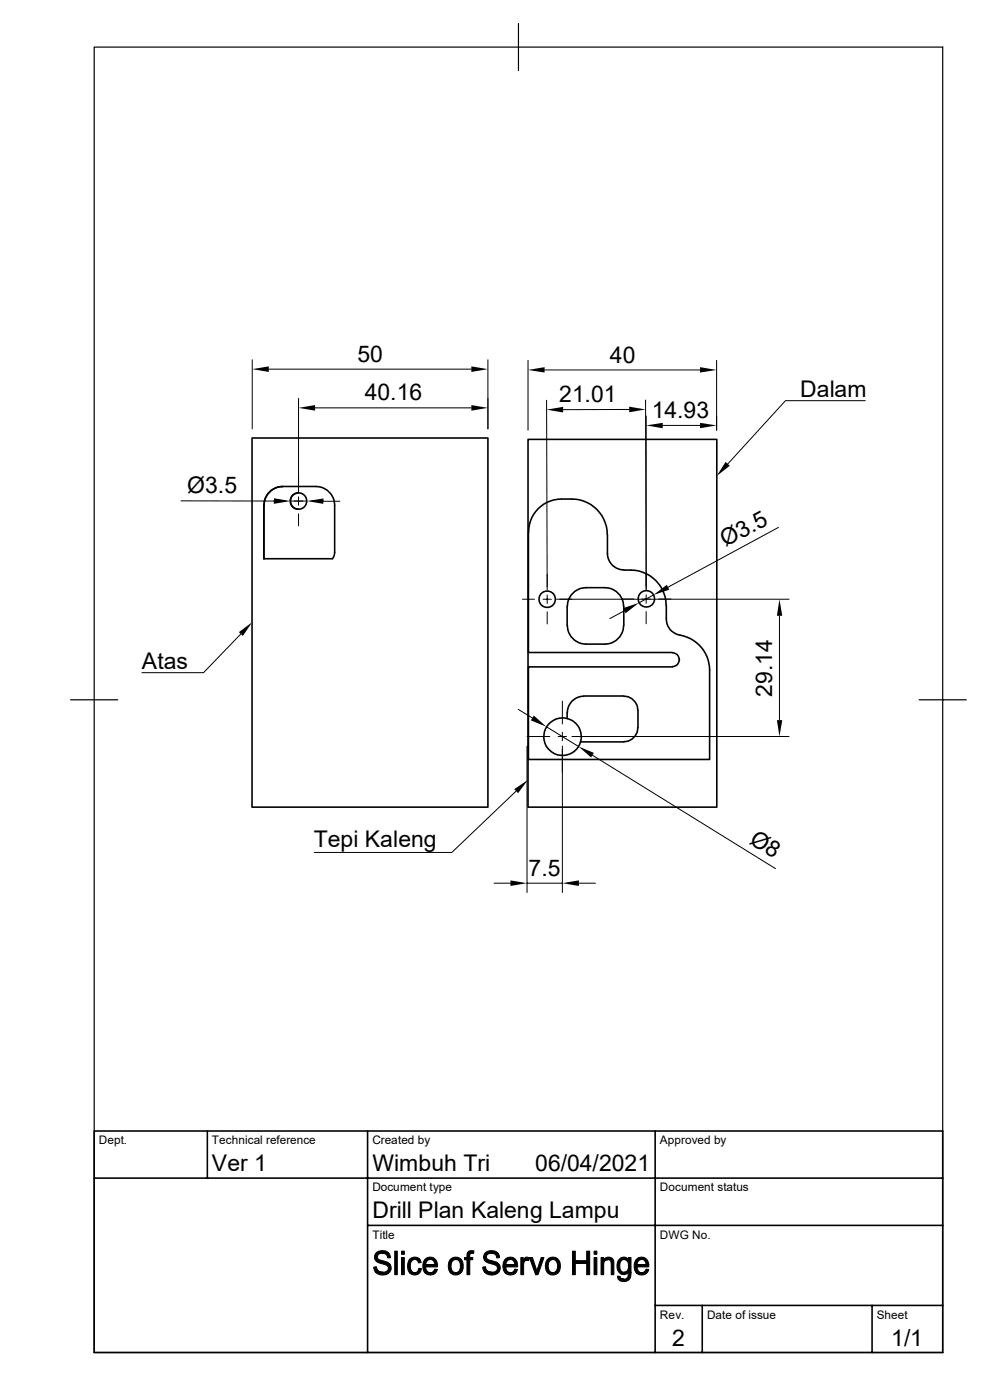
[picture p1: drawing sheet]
<svg xmlns="http://www.w3.org/2000/svg" width="210mm" height="297mm" viewBox="0 0 210 297" stroke-linecap="round" stroke-linejoin="round" font-family="sans-serif">
<g fill="none" stroke="#000" stroke-width=".34">
<path d="M53.5 92.9h50v78.3h-50zM112 93.2h40.1v78h-40.1zM56 107.2v11.3h14.5l.4-.6 .1-.7v-10a4 4 0 0 0-4-4h-7a4 4 0 0 0-4 4v11.3M63.3 104.6a1.74 1.74 0 0 0-1.7 1.7 1.74 1.74 0 0 0 1.7 1.7M112.1 112.9v25.5h30.5M112.1 112.9a6.9 6.9 0 0 1 7-7 9.1 9.1 0 0 1 6.2 1.1 7.5 7.5 0 0 1 3.5 6.4M128.9 113.4v4a3.5 3.5 0 0 0 3.4 3.5M132.3 128.7a4 4 0 0 0-4-4h-4a4.1 4.1 0 0 0-4 4l.1 4a4 4 0 0 0 3.9 4h4a4 4 0 0 0 4-4M132.3 120.9a7.7 7.7 0 0 1 9 7.5M132.3 128.7v4M141.4 128.4v2.9a3.6 3.6 0 0 0 3.6 3.6 7.6 7.6 0 0 1 5.5 7.3v18.9h-38.4v-19.6h30.5M142.6 138.5a1.45 1.45 0 0 1 1.5 1.5"/>
<path d="M144.1 140a1.45 1.45 0 0 1-1.5 1.4M144.1 140h.1M123.2 157.4h9.1M123.8 147.7h8.5M123.8 147.7a3.5 3.5 0 0 0-3.4 3.5l-.1 1.2M132.3 147.7a3 3 0 0 1 3 3M135.3 154.4a3 3 0 0 1-3 3M135.3 150.7v3.7M20 239.9h180v47h-180zM44 239.9v10M78 239.9v47M139 239.9v47"/>
<path d="M20 249.9h180M78 260h122M139 276.9h61M149 276.9v10M185 276.9v10"/>
<circle cx="63.3" cy="106.3" r="1.74"/>
<circle cx="116.1" cy="127.1" r="1.74"/>
<circle cx="137.1" cy="127" r="1.74"/>
<circle cx="119.3" cy="156.3" r="4"/>
</g>
<g fill="#000" stroke="#000" stroke-width=".21">
<path d="M79.3 268.8l.5-.1a1.3 1.3 0 0 0 1.4 1.2h-1.5z" fill-rule="evenodd"/>
<path d="M79.9 265.7a2.16 2.16 0 0 1 2.6 .2h-1.4a.8 .8 0 0 0-1 .7 .8 .8 0 0 0 .9 .8 1.95 1.95 0 0 1 2 1.5 1.9 1.9 0 0 1-1.4 1.6 1.9 1.9 0 0 1-1.9-.6h1.5a.86 .86 0 0 0 1-.4 .86 .86 0 0 0-.1-1l-.7-.3a1.93 1.93 0 0 1-1.9-1.5l.1-.7z" fill-rule="evenodd"/>
<path d="M81.1 265.9h1.4l.3 .9-.5 .1-.2-.6-.3-.2z" fill-rule="evenodd"/>
<path d="M83.7 265.4h.6v5h-.6z" fill-rule="evenodd"/>
<path d="M85.2 266.8h.6v3.6h-.6z" fill-rule="evenodd"/>
<path d="M85.2 265.4h.6v.7h-.6z" fill-rule="evenodd"/>
<path d="M86.9 267.1a1.53 1.53 0 0 1 2.2 .1h-1.1a1.51 1.51 0 0 0-.8 2.3l.4 .4 .4 .1h-1.1a2.55 2.55 0 0 1 0-2.9z" fill-rule="evenodd"/>
<path d="M86.9 270h1.1a.94 .94 0 0 0 .9-.9l.5 .1a1.46 1.46 0 0 1-1 1.2 1.46 1.46 0 0 1-1.5-.4z" fill-rule="evenodd"/>
<path d="M88 267.2h1.1l.3 .6-.6 .1-.1-.1a.66 .66 0 0 0-.7-.6z" fill-rule="evenodd"/>
<path d="M90.1 267.2h1.2l-.6 .2-.4 .9h2.5v.5h-2.5l.3 .9 .7 .3h-1.2a2.51 2.51 0 0 1 0-2.8z" fill-rule="evenodd"/>
<path d="M90.1 267.2a1.53 1.53 0 0 1 1.7-.4 1.53 1.53 0 0 1 1 1.5h-2.5h1.9v-.2l-.2-.5-.4-.3z" fill-rule="evenodd"/>
<path d="M90.1 270h1.5l.3-.3 .3-.5 .6 .1a1.58 1.58 0 0 1-2.7 .7z" fill-rule="evenodd"/>
<path d="M95.5 267.2h1.2a1.52 1.52 0 0 0-.6 2.5l.6 .3h-1.2a2.41 2.41 0 0 1 0-2.8z" fill-rule="evenodd"/>
<path d="M95.5 267.2a1.65 1.65 0 0 1 2-.3 1.65 1.65 0 0 1 .8 2 1.57 1.57 0 0 1-1 1.5 1.57 1.57 0 0 1-1.8-.4h1.2a1.57 1.57 0 0 0 .4-2.7z" fill-rule="evenodd"/>
<path d="M99.1 265.9h1a.42 .42 0 0 0-.4 .5v.4h.6v.5h-.6v3.1h-.6v-3.1h-.5v-.5h.5z" fill-rule="evenodd"/>
<path d="M99.4 265.5l.6-.2 .5 .1v.5h-1.4z" fill-rule="evenodd"/>
<path d="M102.4 268.8l.6-.1a1.3 1.3 0 0 0 1.4 1.2h-1.6l-.3-.4z" fill-rule="evenodd"/>
<path d="M103 265.7a2.18 2.18 0 0 1 2.7 .2h-1.4a.76 .76 0 0 0-1 .3 .76 .76 0 0 0 .2 1l.6 .2a1.88 1.88 0 0 1 2 1.7 1.97 1.97 0 0 1-3.3 .8h1.6a.85 .85 0 0 0 1-.5 .85 .85 0 0 0-.5-1.1l-.3-.1a2.12 2.12 0 0 1-2-1.4l.1-.7z" fill-rule="evenodd"/>
<path d="M104.3 265.9h1.4l.3 .9-.6 .1a.96 .96 0 0 0-1.1-1z" fill-rule="evenodd"/>
<path d="M107 267.3l.1-.1h1.2a1.01 1.01 0 0 0-1 1.1h2.5v.5h-2.5l.2 .7 .4 .4 .4 .1h-1.2a2.39 2.39 0 0 1-.1-2.7z" fill-rule="evenodd"/>
<path d="M107.1 267.2a1.5 1.5 0 0 1 1.7-.4 1.5 1.5 0 0 1 1 1.5h-2.5h1.9l-.1-.5-.4-.5z" fill-rule="evenodd"/>
<path d="M107.1 270h1.5l.3-.3 .3-.5 .6 .1a1.54 1.54 0 0 1-2.7 .7z" fill-rule="evenodd"/>
<path d="M110.5 266.8h.5v.5h.7a.98 .98 0 0 0-.6 1.2v1.9h-.6z" fill-rule="evenodd"/>
<path d="M111.4 266.8l.2-.1 .6 .1-.1 .7-1.1-.2z" fill-rule="evenodd"/>
<path d="M112.3 266.8h.6l1 2.9-.3 .7z" fill-rule="evenodd"/>
<path d="M114.8 266.8h.6l-1.3 3.6h-.5z" fill-rule="evenodd"/>
<path d="M116 267.3l1.3-.1a1.5 1.5 0 0 0-.8 2.3l.3 .3 .5 .2h-1.1a2.49 2.49 0 0 1-.2-2.7z" fill-rule="evenodd"/>
<path d="M116.1 267.2a1.65 1.65 0 0 1 2.1-.3 1.65 1.65 0 0 1 .7 2 1.57 1.57 0 0 1-1 1.5 1.57 1.57 0 0 1-1.7-.4h1.1a1.54 1.54 0 0 0 .4-2.7z" fill-rule="evenodd"/>
<path d="M121.5 265.4h.5v2.1l2.5 .6h-2.5v2.3h-.5z" fill-rule="evenodd"/>
<path d="M122 267.5h2.5v-2.1h.6v5h-.6v-2.3z" fill-rule="evenodd"/>
<path d="M126 266.8h.6v3.6h-.6z" fill-rule="evenodd"/>
<path d="M126 265.4h.6v.7h-.6z" fill-rule="evenodd"/>
<path d="M127.5 266.8h.5v.5h.6l-.5 .6v2.5h-.6z" fill-rule="evenodd"/>
<path d="M128.1 267.2l.8 .1h-.9z" fill-rule="evenodd"/>
<path d="M128.1 267.1a1.2 1.2 0 0 1 1.5-.3 1.2 1.2 0 0 1 .6 1.4v2.2h-.5l-.1-2.5a.59 .59 0 0 0-.7-.6l-.8-.1z" fill-rule="evenodd"/>
<path d="M131 270.7l.6 .1a.61 .61 0 0 0 .7 .6h-1.1z" fill-rule="evenodd"/>
<path d="M131.6 267a1.2 1.2 0 0 1 1.7 .2h-.9a1.5 1.5 0 0 0-.7 2.3l.5 .4h1.7h-.6a1.4 1.4 0 0 1-1.8 .3 1.4 1.4 0 0 1-.6-1.6l.2-1.1z" fill-rule="evenodd"/>
<path d="M132.4 267.2h.9z" fill-rule="evenodd"/>
<path d="M131.2 271.4h1.1a1.03 1.03 0 0 0 1-1.5h.6a1.56 1.56 0 0 1-.8 1.8 1.56 1.56 0 0 1-1.9-.3z" fill-rule="evenodd"/>
<path d="M132.5 267.2h.9v-.4h.5v3.1h-1.5a1.5 1.5 0 0 0 .6-2.4z" fill-rule="evenodd"/>
<path d="M135 267.2h1.1l-.7 .4-.2 .7h2.4v.5h-2.5l.3 .9 .7 .3h-1.1a2.51 2.51 0 0 1 0-2.8z" fill-rule="evenodd"/>
<path d="M135 267.2a1.53 1.53 0 0 1 1.7-.4 1.53 1.53 0 0 1 .9 1.5h-2.4h1.8v-.2l-.1-.5-.5-.3z" fill-rule="evenodd"/>
<path d="M135 270h1.4l.4-.3 .2-.5 .6 .1a1.58 1.58 0 0 1-2.6 .7z" fill-rule="evenodd"/>
</g>
<g fill="none" stroke="#000" stroke-width=".21">
<path d="M53.5 76.3v14.7M57 78.3h43M103.5 76.3v14.7M112 76.5v14.8M115.5 78.5h33M152 76.5v14.8M63.3 84.5v19.8M66.8 86.5h33.2M116 84.9l.1 40.2M133.5 86.9h-14M136.9 84.9l.2 40.2v-36.8M140.6 90.3h7.9"/>
<path d="M183.6 85h-17l-12.2 13.4M38.4 106.3h22.3M61.6 106.3h3.5M63.3 105.4v1.8M63.3 109v2.5M66 106.3h2.6M68.6 106.3h3.5M165.1 111.9l-23.4 12.7M51.1 134.5l-7.9 8.2h-13.1M110.8 127.1h2.6M115.2 127.1h1.8M116.1 121.9v2.6"/>
<path d="M116.1 126.2v1.8M116.1 129.8v2.6M118.1 127.1h49.3M131.8 127.1h2.6M132.5 129.6l-3.1 1.6M136.2 127.1h1.8M137.1 126.2v1.8M137.1 129.8v2.5M138.6 126.2l-3 1.7M139.7 127.1h2.6M165.4 130.6v22.2M109.9 150.5l3 1.8"/>
<path d="M111.8 156.3h4.8M111.8 158.3v31.1M115.9 154.2l6.8 4.2M118.4 156.3h1.8M119.3 148.8v4.8M119.3 155.4v1.7M119.3 158.3v31.1M121.3 156.3h46.1M109.5 167.9l-13.7 12.9h-29.1M125.7 160.2l38.8 24.1M104.8 187.4h3.5M111.8 187.4h7.5"/>
<path d="M122.8 187.4h3.5"/>
</g>
<g fill="#000">
<path d="M53.5 78.3l3.5-.6v1.2zM100 77.7l3.5 .6-3.5 .6zM112 78.5l3.5-.6v1.1zM148.5 77.9l3.5 .6-3.5 .5zM63.3 86.5l3.5-.6v1.2zM100 85.9l3.5 .6-3.5 .6zM116 86.9l3.5-.6v1.2zM133.5 86.3l3.4 .6-3.4 .6zM137.1 90.3l3.5-.6v1.1zM148.5 89.7l3.5 .6-3.5 .5zM153.9 98l.9 .8-2.8 2.2zM58.1 105.7l3.5 .6-3.5 .6z"/>
<path d="M65.1 106.3l3.5-.6v1.2zM50.7 134.1l2.8-2.1-2 2.9zM132.2 129l3.4-1.1-2.9 2.2zM138.6 126.2l2.8-2.1 .6 1zM165.4 127.1l.5 3.5h-1.1zM113.2 151.8l2.7 2.4-3.3-1.4zM122.7 158.4l3.3 1.3-.6 1zM164.8 152.8h1.1l-.5 3.5zM109.1 167.4l2.9-2-2.1 2.9zM108.3 186.8l3.5 .6-3.5 .6zM119.3 187.4l3.5-.6v1.2z"/>
</g>
<path d="M20 10h180v276.9h-180zM110 5v10M15 148.5h10M195 148.5h10" fill="none" stroke="#000" stroke-width=".25"/>
<g font-size="4.9">
<text x="75.8" y="76.7">50</text>
<text x="129.4" y="76.9">40</text>
<text x="77.4" y="85">40.16</text>
<text x="118.6" y="85.3">21.01</text>
<text x="138.3" y="88.7">14.93</text>
<text x="169.8" y="84.3">Dalam</text>
<text x="39.7" y="104.6">Ø3.5</text>
<text x="153.9" y="116.1" transform="rotate(-28 153.9 116.1)">Ø3.5</text>
<text x="30.1" y="142">Atas</text>
<text x="163.8" y="147.8" transform="rotate(-90 163.8 147.8)">29.14</text>
<text x="66.5" y="179.8">Tepi Kaleng</text>
<text x="158.7" y="178.8" transform="rotate(32 158.7 178.8)">Ø8</text>
<text x="112.1" y="185.8">7.5</text>
<text x="45" y="248.5">Ver 1</text>
<text x="79" y="248.5">Wimbuh Tri</text>
<text x="113.5" y="248.5">06/04/2021</text>
<text x="79" y="258.4">Drill Plan Kaleng Lampu</text>
<text x="142.6" y="285.6">2</text>
<text x="189.1" y="285.6">1/1</text>
</g>
<g font-size="2.5">
<text x="21" y="242.7">Dept.</text>
<text x="45" y="242.7">Technical reference</text>
<text x="79" y="242.7">Created by</text>
<text x="140" y="242.7">Approved by</text>
<text x="79" y="252.8">Document type</text>
<text x="140" y="252.8">Document status</text>
<text x="79" y="262.8">Title</text>
<text x="140" y="262.8">DWG No.</text>
<text x="140" y="279.7">Rev.</text>
<text x="150" y="279.7">Date of issue</text>
<text x="186" y="279.7">Sheet</text>
</g>
</svg>
